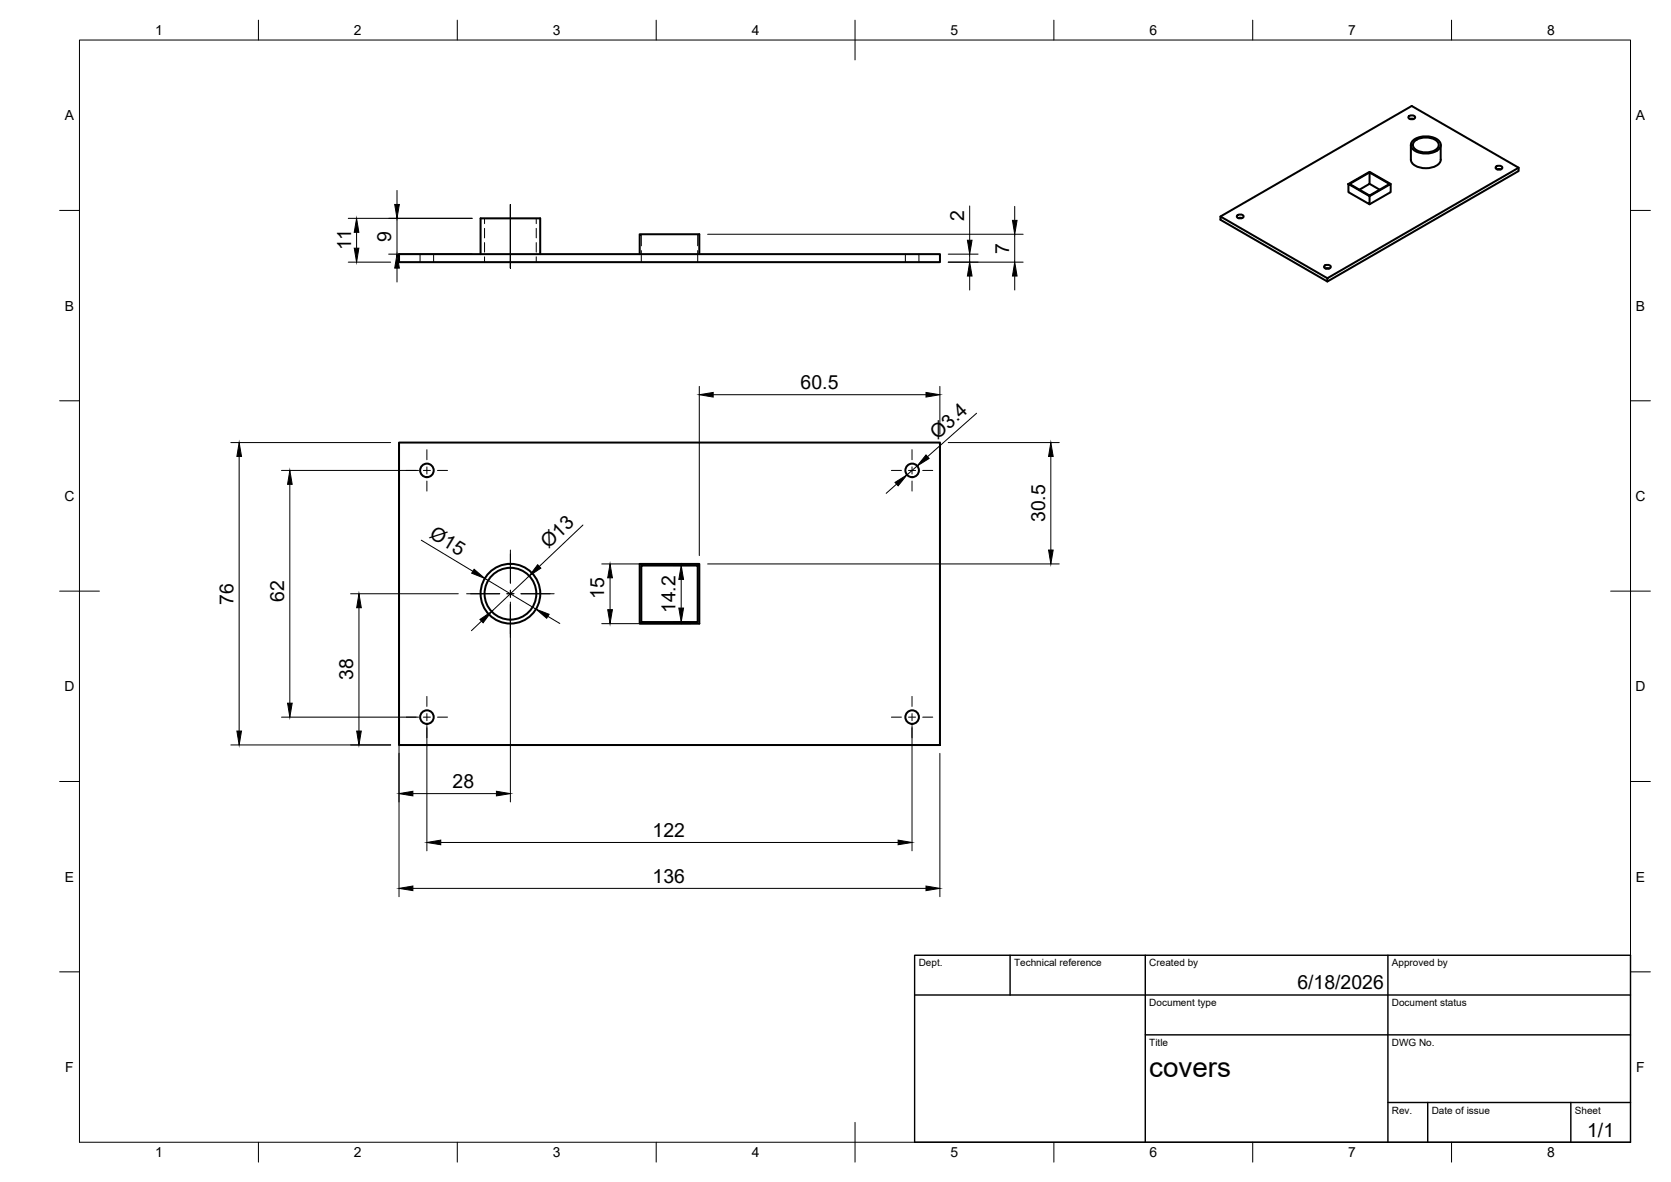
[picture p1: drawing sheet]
<svg xmlns="http://www.w3.org/2000/svg" width="420mm" height="297mm" viewBox="0 0 420 297" stroke-linecap="round" stroke-linejoin="round" font-family="sans-serif">
<!-- layer: Visible -->
<g fill="none" stroke="#000" stroke-width=".51">
<path d="M354.2 29.3l.5-.3h.6l.5 .5a.99 .99 0 0 1-1.7 0zM354.5 29.9h1M354.8 36.4v3.7a2.87 2.87 0 0 0 2.8 2.1 4.5 4.5 0 0 0 4.6-1.6v-4.2M355.3 35.3a5.2 5.2 0 0 1 6.8 .4 1.82 1.82 0 0 1-1.5 2.5 5.2 5.2 0 0 1-5.6-1.1 1.42 1.42 0 0 1 .3-1.8zM355.7 35.4a4.5 4.5 0 0 1 5.9 .4 1.6 1.6 0 0 1-1.4 2.2 4.4 4.4 0 0 1-4.8-1 1.22 1.22 0 0 1 .3-1.6zM306.9 54.4l48.1-27.8 26.8 15.5v.9l-48 27.7M311 54.2l.5-.3h.7l.5 .5a.99 .99 0 0 1-1.7 0zM311.4 54.8h.9M339 46.2l5.4 3.1v2l-5.4-3zM339 46.2l5.4-3 5.3 3M344.4 49.3l5.3-3.1v2.1l-5.3 3M344.4 43.3l-5.1 2.9 5.1 2.9 5-2.9-5-2.9v2.9l-2.6 1.5"/>
<path d="M344.4 46.2l2.5 1.5M376.1 42l.5-.3h.6l.6 .4a.99 .99 0 0 1-1.8 0zM376.4 42.6h1M381.8 42.1l-48 27.8v.8l-26.9-15.5v-.8l26.9 15.5M100.3 63.9h136v2h-136zM120.8 63.9v-9h15v9M160.8 63.9v-5h15v5M333 66.9l.4-.3h.7l.5 .5a.99 .99 0 0 1-1.7 0zM333.3 67.5h.9M100.3 111.2h136v76h-136zM160.8 141.7h15v15h-15zM161.2 142.1h14.2v14.2h-14.2z"/>
<circle cx="107.3" cy="118.2" r="1.7"/>
<circle cx="229.4" cy="118.2" r="1.7"/>
<circle cx="128.3" cy="149.2" r="7.5"/>
<circle cx="128.3" cy="149.2" r="6.5"/>
<circle cx="107.3" cy="180.2" r="1.7"/>
<circle cx="229.4" cy="180.2" r="1.7"/>
</g>
<!-- layer: Hidden -->
<g fill="none" stroke="#000" stroke-width=".25">
<path d="M121.8 54.9v1.3M121.8 57.4v2.4M134.8 54.9v1.3M134.8 57.4v2.4M161.2 58.9v2.9M175.4 58.9v2.9M105.6 63.9v2M109 63.9v2M121.8 61v2.4M121.8 64.5v1.4M134.8 61v2.4M134.8 64.5v1.4"/>
<path d="M161.2 63v2.9M175.4 63v2.9M227.6 63.9v2M231.1 63.9v2"/>
</g>
<!-- layer: BORDER -->
<g fill="none" stroke="#000" stroke-width=".25">
<path d="M20 10.1h390v276.9h-390zM65 5.1v5M115 5.1v5M165 5.1v5M215 5.1v10M265 5.1v5M315 5.1v5M365 5.1v5M15 52.9h5M410 52.9h5M15 100.7h5M410 100.7h5"/>
<path d="M15 148.6h10M405 148.6h10M15 196.4h5M410 196.4h5M15 244.2h5M410 244.2h5M65 287v5M115 287v5M165 287v5M215 282.1v9.9M265 287v5M315 287v5"/>
<path d="M365 287v5"/>
</g>
<!-- layer: TITLEBLOCK -->
<path d="M230 240.1h180v46.9h-180zM230 250h180M254 240.1v9.9M288 240.1v46.9M349 240.1v46.9M288 260.1h122M349 277.1h61M359 277.1v9.9M395 277.1v9.9" fill="none" stroke="#000" stroke-width=".36"/>
<!-- layer: Smart Centers -->
<g fill="none" stroke="#000" stroke-width=".25">
<path d="M128.3 51.4v16M102.1 118.2h2.5M106.4 118.2h1.8M107.3 113v2.5M107.3 117.3v1.8M110 118.2h2.5M224.1 118.2h2.6M228.4 118.2h1.8M229.3 113v2.5M229.3 117.3v1.8M232 118.2h2.5M107.3 120.9v2.5"/>
<path d="M128.3 138.2v8.3M229.3 120.9v2.5M117.3 149.2h8.3M127.4 149.2h1.8M128.3 148.3v1.8M128.3 151.9v8.3M131 149.2h8.3M107.3 175v2.5M107.3 179.3v1.8M229.3 175v2.5M229.3 179.3v1.8M102.1 180.2h2.5"/>
<path d="M106.4 180.2h1.8M107.3 182.9v2.5M110 180.2h2.5M224.1 180.2h2.6M228.4 180.2h1.8M229.3 182.9v2.5M232 180.2h2.5"/>
</g>
<!-- layer: FD_Dimensions -->
<g fill="none" stroke="#000" stroke-width=".25">
<path d="M87.6 54.9h31.1M89.7 58.4v4M99.8 47.9v3.5M99.8 54.9v9M177.9 58.9h79.4M243.8 51.8v8.6M255.1 51.9v3.5M255.1 58.9v7M87.6 65.9h10.6M97.7 63.9h21M99.8 67.4v3.5M238.4 65.9h18.9"/>
<path d="M238.4 63.9h7.5M243.8 63.9v2M243.8 69.4v3.5M255.1 69.4v3.5M175.8 97.1v42.5M179.3 99.2h53.5M236.3 97.1v12M58 111.2h40.2M60.1 114.7v69M70.8 118.2h34.4M100.3 113.3v112M230.6 117.1l-2.6 2.2"/>
<path d="M238.4 111.2h27.9M245.6 103.9l-12.4 10.9M264.2 114.7v23.5M72.9 121.7v55M105.9 135.7l13 7.9M146.6 131.9l-11 10.5M225.4 121.7l-2.6 2.3M88.2 149.2h27M90.3 152.7v31M121.1 156.1l-2.6 2.4M121.9 145.4l12.9 7.7M128.3 151.3v50.2"/>
<path d="M133.1 144.7l-9.5 9M137.8 154.9l3 1.8M151.3 156.7h22.4M151.3 141.7h22.4M153.4 145.2v8M169.2 142.1h4.1M169.2 156.3h4.1M171.3 145.6v7.2M177.9 141.7h88.4M58 187.2h40.2M70.8 180.2h34.4M103.8 199.4h21"/>
<path d="M107.3 182.3v31.5M229.3 182.3v31.5M236.3 189.3v36M110.8 211.7h115M103.8 223.3h129"/>
</g>
<g fill="#000" stroke="#000" stroke-width=".25">
<path d="M89.7 54.9l.5 3.5h-1.1zM99.3 51.4h1.1l-.6 3.5zM254.6 55.4h1.1l-.6 3.5zM89.1 62.4h1.1l-.5 3.5zM99.8 63.9l.6 3.5h-1.1zM243.8 65.9l.6 3.5h-1.2zM243.2 60.4h1.2l-.6 3.5zM255.1 65.9l.6 3.5h-1.1zM175.8 99.2l3.5-.6v1.2zM232.8 98.6l3.5 .6-3.5 .6zM60.1 111.2l.6 3.5h-1.1zM232.8 114.3l.8 .9-3 1.9z"/>
<path d="M264.2 111.2l.6 3.5h-1.1zM72.9 118.2l.6 3.5h-1.2zM225 121.2l3-1.9-2.2 2.8zM263.7 138.2h1.1l-.6 3.5zM90.3 149.2l.5 3.5h-1.1zM119.2 143.1l2.7 2.3-3.3-1.4zM120.7 155.7l2.9-2-2.1 2.8zM135.2 141.9l.8 .9-2.9 1.9zM134.8 153.1l3.3 1.3-.6 1zM152.8 153.2h1.2l-.6 3.5zM153.4 141.7l.6 3.5h-1.2zM171.3 142.1l.6 3.5h-1.2z"/>
<path d="M170.7 152.8h1.2l-.6 3.5zM72.3 176.7h1.2l-.6 3.5zM59.6 183.7h1.1l-.6 3.5zM89.7 183.7h1.1l-.5 3.5zM100.3 199.4l3.5-.6v1.2zM124.8 198.8l3.5 .6-3.5 .6zM107.3 211.7l3.5-.6v1.2zM225.8 211.1l3.5 .6-3.5 .6zM100.3 223.3l3.5-.6v1.1zM232.8 222.7l3.5 .6-3.5 .5z"/>
</g>
<text font-size="7" x="289" y="270.6">covers</text>
<g font-size="4.9">
<text x="242.4" y="55.6" transform="rotate(-90 242.4 55.6)">2</text>
<text x="88.3" y="62.9" transform="rotate(-90 88.3 62.9)">11</text>
<text x="98.4" y="60.7" transform="rotate(-90 98.4 60.7)">9</text>
<text x="253.7" y="63.7" transform="rotate(-90 253.7 63.7)">7</text>
<text x="201.3" y="97.7">60.5</text>
<text x="235.7" y="110.5" transform="rotate(-42 235.7 110.5)">Ø3.4</text>
<text x="262.8" y="131.2" transform="rotate(-90 262.8 131.2)">30.5</text>
<text x="107.7" y="135.1" transform="rotate(31 107.7 135.1)">Ø15</text>
<text x="137.9" y="138" transform="rotate(-43 137.9 138)">Ø13</text>
<text x="58.7" y="151.9" transform="rotate(-90 58.7 151.9)">76</text>
<text x="71.4" y="151.2" transform="rotate(-90 71.4 151.2)">62</text>
<text x="151.9" y="150.5" transform="rotate(-90 151.9 150.5)">15</text>
<text x="169.9" y="154.1" transform="rotate(-90 169.9 154.1)">14.2</text>
<text x="88.8" y="170.9" transform="rotate(-90 88.8 170.9)">38</text>
<text x="113.8" y="198">28</text>
<text x="164.1" y="210.3">122</text>
<text x="164.1" y="221.8">136</text>
<text x="289" y="248.5">მმმმ მმმმმმმმმმმ</text>
<text x="326.2" y="248.5">6/18/2026</text>
<text x="399.1" y="285.7">1/1</text>
</g>
<g font-size="3.5">
<text x="39" y="8.8">1</text>
<text x="89" y="8.8">2</text>
<text x="139" y="8.8">3</text>
<text x="189" y="8.8">4</text>
<text x="239" y="8.8">5</text>
<text x="289" y="8.8">6</text>
<text x="339" y="8.8">7</text>
<text x="389" y="8.8">8</text>
<text x="16.3" y="30.2">A</text>
<text x="411.3" y="30.2">A</text>
<text x="16.3" y="78">B</text>
<text x="411.3" y="78">B</text>
<text x="16.2" y="125.9">C</text>
<text x="411.2" y="125.9">C</text>
<text x="16.2" y="173.7">D</text>
<text x="411.2" y="173.7">D</text>
<text x="16.3" y="221.6">E</text>
<text x="411.3" y="221.6">E</text>
<text x="16.4" y="269.4">F</text>
<text x="411.4" y="269.4">F</text>
<text x="39" y="290.8">1</text>
<text x="89" y="290.8">2</text>
<text x="139" y="290.8">3</text>
<text x="189" y="290.8">4</text>
<text x="239" y="290.8">5</text>
<text x="289" y="290.8">6</text>
<text x="339" y="290.8">7</text>
<text x="389" y="290.8">8</text>
</g>
<g font-size="2.5">
<text x="231" y="242.9">Dept.</text>
<text x="255" y="242.9">Technical reference</text>
<text x="289" y="242.9">Created by</text>
<text x="350" y="242.9">Approved by</text>
<text x="289" y="252.8">Document type</text>
<text x="350" y="252.8">Document status</text>
<text x="289" y="262.9">Title</text>
<text x="350" y="262.9">DWG No.</text>
<text x="350" y="279.9">Rev.</text>
<text x="360" y="279.9">Date of issue</text>
<text x="396" y="279.9">Sheet</text>
</g>
</svg>
